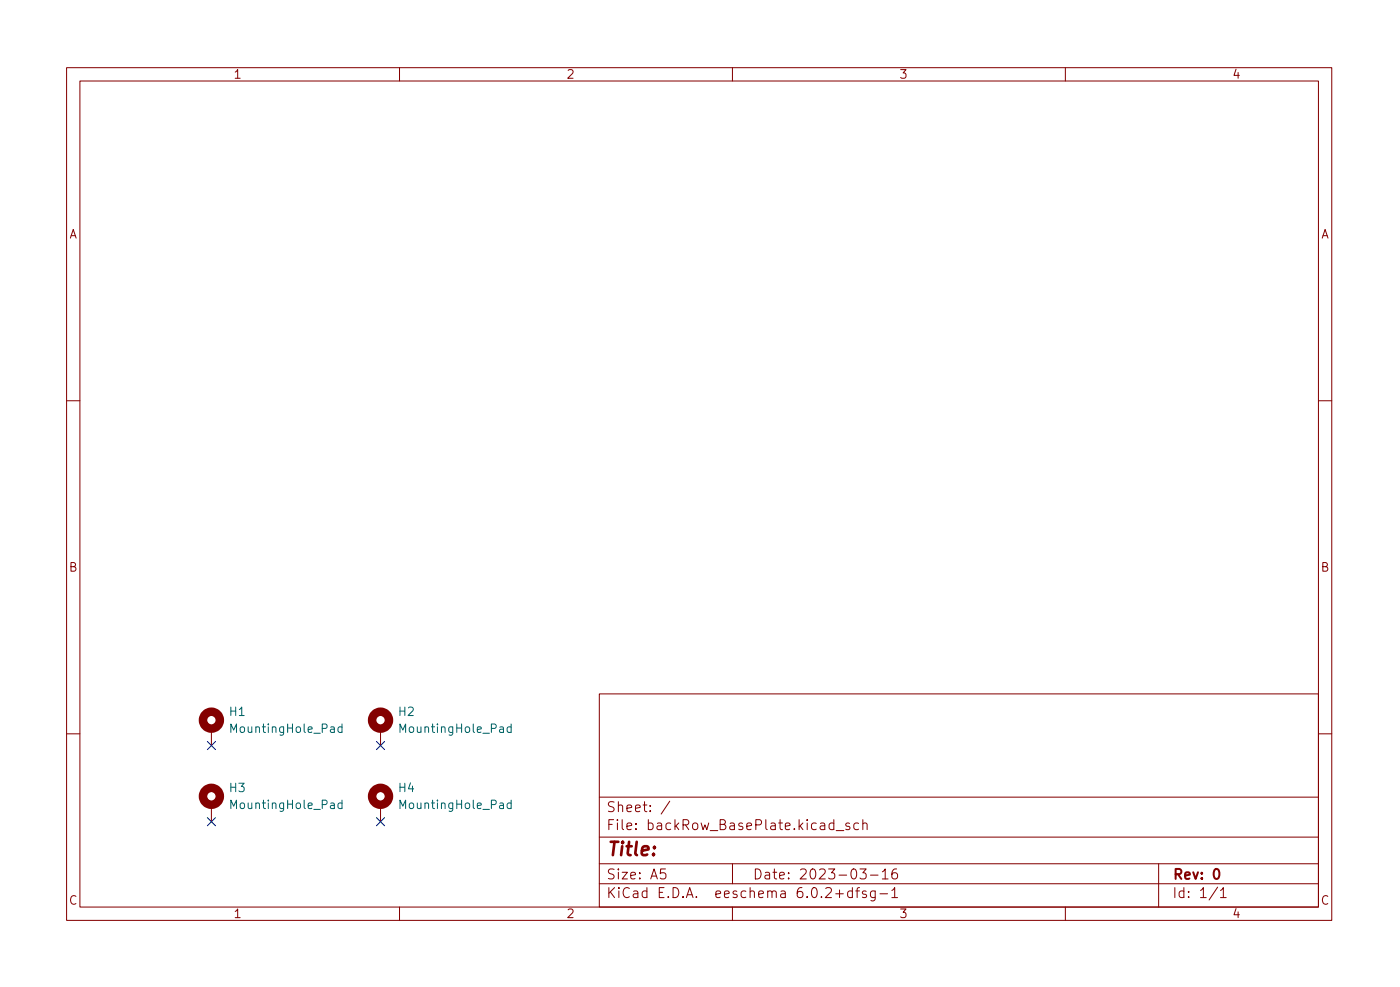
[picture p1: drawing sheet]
<svg xmlns="http://www.w3.org/2000/svg" width="210mm" height="148mm" viewBox="0 0 210 148" stroke-linecap="round" stroke-linejoin="round" font-family="sans-serif">
<g fill="none" stroke="#840000" stroke-width=".15">
<path d="M10 10.2h190v128h-190zM12 12.2h186v124h-186zM60 10.2v2M110 10.2v2M160 10.2v2M10 60.2h2M198 60.2h2M10 110.2h2M31.7 109.4v2.5M57.1 109.4v2.5M90 104.2h108v32h-108zM90 119.7h108"/>
<path d="M198 110.2h2M31.7 120.8v2.6M57.1 120.8v2.6M60 136.2v2M90 132.7h108M90 129.7h108M90 125.7h108M99.9 130.4h-.7v.8l.2-.2 .5 .1 .1 .2-.1 .5-.2 .1h-.3l-.2-.1M100.6 120.3l-1.3 1.9M110 136.2v2M110 129.7v3M125.6 124.7h1.1"/>
<path d="M127.6 123.6l-.4-.1-.2 .3 .1 .2 .5 .1v.4h-.6M128 133.8l-.4-.1-.3 .3v.5l.1 .2h.6M128 133.2v1.5M128.5 133.7h.6M128.9 123.6l-.4-.1-.3 .3v.5l.2 .2h.5M129.1 133.2l-.3 .1-.1 .2v1.2M129.2 130.4h.9l-.5 .6a.41 .41 0 0 1 .5 .3v.4l-.2 .2h-.5l-.2-.1M129.6 123.7a.37 .37 0 0 1 .6 .1v.7M129.6 123v1.5M130.1 133.8l-.4-.1-.2 .3 .1 .2 .5 .1v.4h-.6M130.7 131.4h1.2M131.4 133.7v1.3a.41 .41 0 0 1-.6 .2"/>
<path d="M131.4 133.8l-.4-.1-.3 .3v.5l.2 .2h.5M132.2 134.2h1.1M132.5 130.9l.4-.5v1.5M132.5 131.9h.9M133.9 133.7l.5-.5v1.5M133.9 134.7h.9M134.7 130.4a.59 .59 0 0 0-.8 .7v.6l.2 .2h.4l.2-.1 .1-.5-.1-.2-.5-.1-.3 .3M160 136.2v2M174 129.7v6.5M182.9 133.2l-1.3 1.9M183.3 133.7l.4-.5v1.5M183.3 134.7h.9"/>
</g>
<path d="M182.5 130.5l.3-.1a.94 .94 0 0 1 0 1.5h-.2a1 1 0 0 1-.1-1.4z" fill="none" stroke="#840000" stroke-width=".3"/>
<g fill="none" stroke="#840000" stroke-width="1.3">
<circle cx="31.7" cy="119.5" r="1.27"/>
<circle cx="31.7" cy="108.1" r="1.27"/>
<circle cx="57.1" cy="119.5" r="1.27"/>
<circle cx="57.1" cy="108.1" r="1.27"/>
</g>
<path d="M51.4 109.2l-.4-.1-.2 .3v.3l.1 .2h.5M51.4 108.7v1.3M76.8 109.2l-.4-.1-.2 .3v.3l.1 .2h.5M76.8 108.7v1.3M51.4 120.6l-.4-.1-.2 .3v.3l.1 .2h.5M51.4 120.1v1.3M76.8 120.6l-.4-.1-.2 .3v.3l.1 .2h.5M76.8 120.1v1.3" fill="none" stroke="#006464" stroke-width=".15"/>
<path d="M31.1 111.3l1.3 1.2M32.4 111.3l-1.3 1.2M56.5 111.3l1.3 1.2M57.8 111.3l-1.3 1.2M31.1 122.7l1.3 1.3M32.4 122.7l-1.3 1.3M56.5 122.7l1.3 1.3M57.8 122.7l-1.3 1.3" fill="none" stroke="#000084" stroke-width=".15"/>
<text font-size="2.8" fill="#840000" x="91" y="128.5">Title:</text>
<g font-size="2.1" fill="#840000">
<text x="91" y="124.6">File: backRow_BasePlate.kicad_sch</text>
<text x="91" y="121.9">Sheet: /</text>
<text x="91" y="134.8">KiCad E.D.A. eeschema 6.0.2+dfsg-1</text>
<text x="91" y="132">Size: A5</text>
<text x="113" y="132">Date: 2023-03-16</text>
<text x="176" y="132">Rev: 0</text>
<text x="176" y="134.8">Id: 1/1</text>
</g>
<g font-size="1.8" fill="#840000">
<text x="35" y="11.8">1</text>
<text x="85" y="11.8">2</text>
<text x="135" y="11.8">3</text>
<text x="185" y="11.8">4</text>
<text x="10.3" y="35.8">A</text>
<text x="198.4" y="35.8">A</text>
<text x="10.3" y="85.8">B</text>
<text x="198.4" y="85.8">B</text>
<text x="10.3" y="135.8">C</text>
<text x="35" y="137.8">1</text>
<text x="85" y="137.8">2</text>
<text x="135" y="137.8">3</text>
<text x="185" y="137.8">4</text>
<text x="198.4" y="135.8">C</text>
</g>
<g font-size="1.8" fill="#006464">
<text x="34.5" y="107.5">H1</text>
<text x="59.9" y="107.5">H2</text>
<text x="35" y="110">MountingHole_Pad</text>
<text x="60.4" y="110">MountingHole_Pad</text>
<text x="34.5" y="118.9">H3</text>
<text x="59.9" y="118.9">H4</text>
<text x="35" y="121.4">MountingHole_Pad</text>
<text x="60.4" y="121.4">MountingHole_Pad</text>
</g>
</svg>
